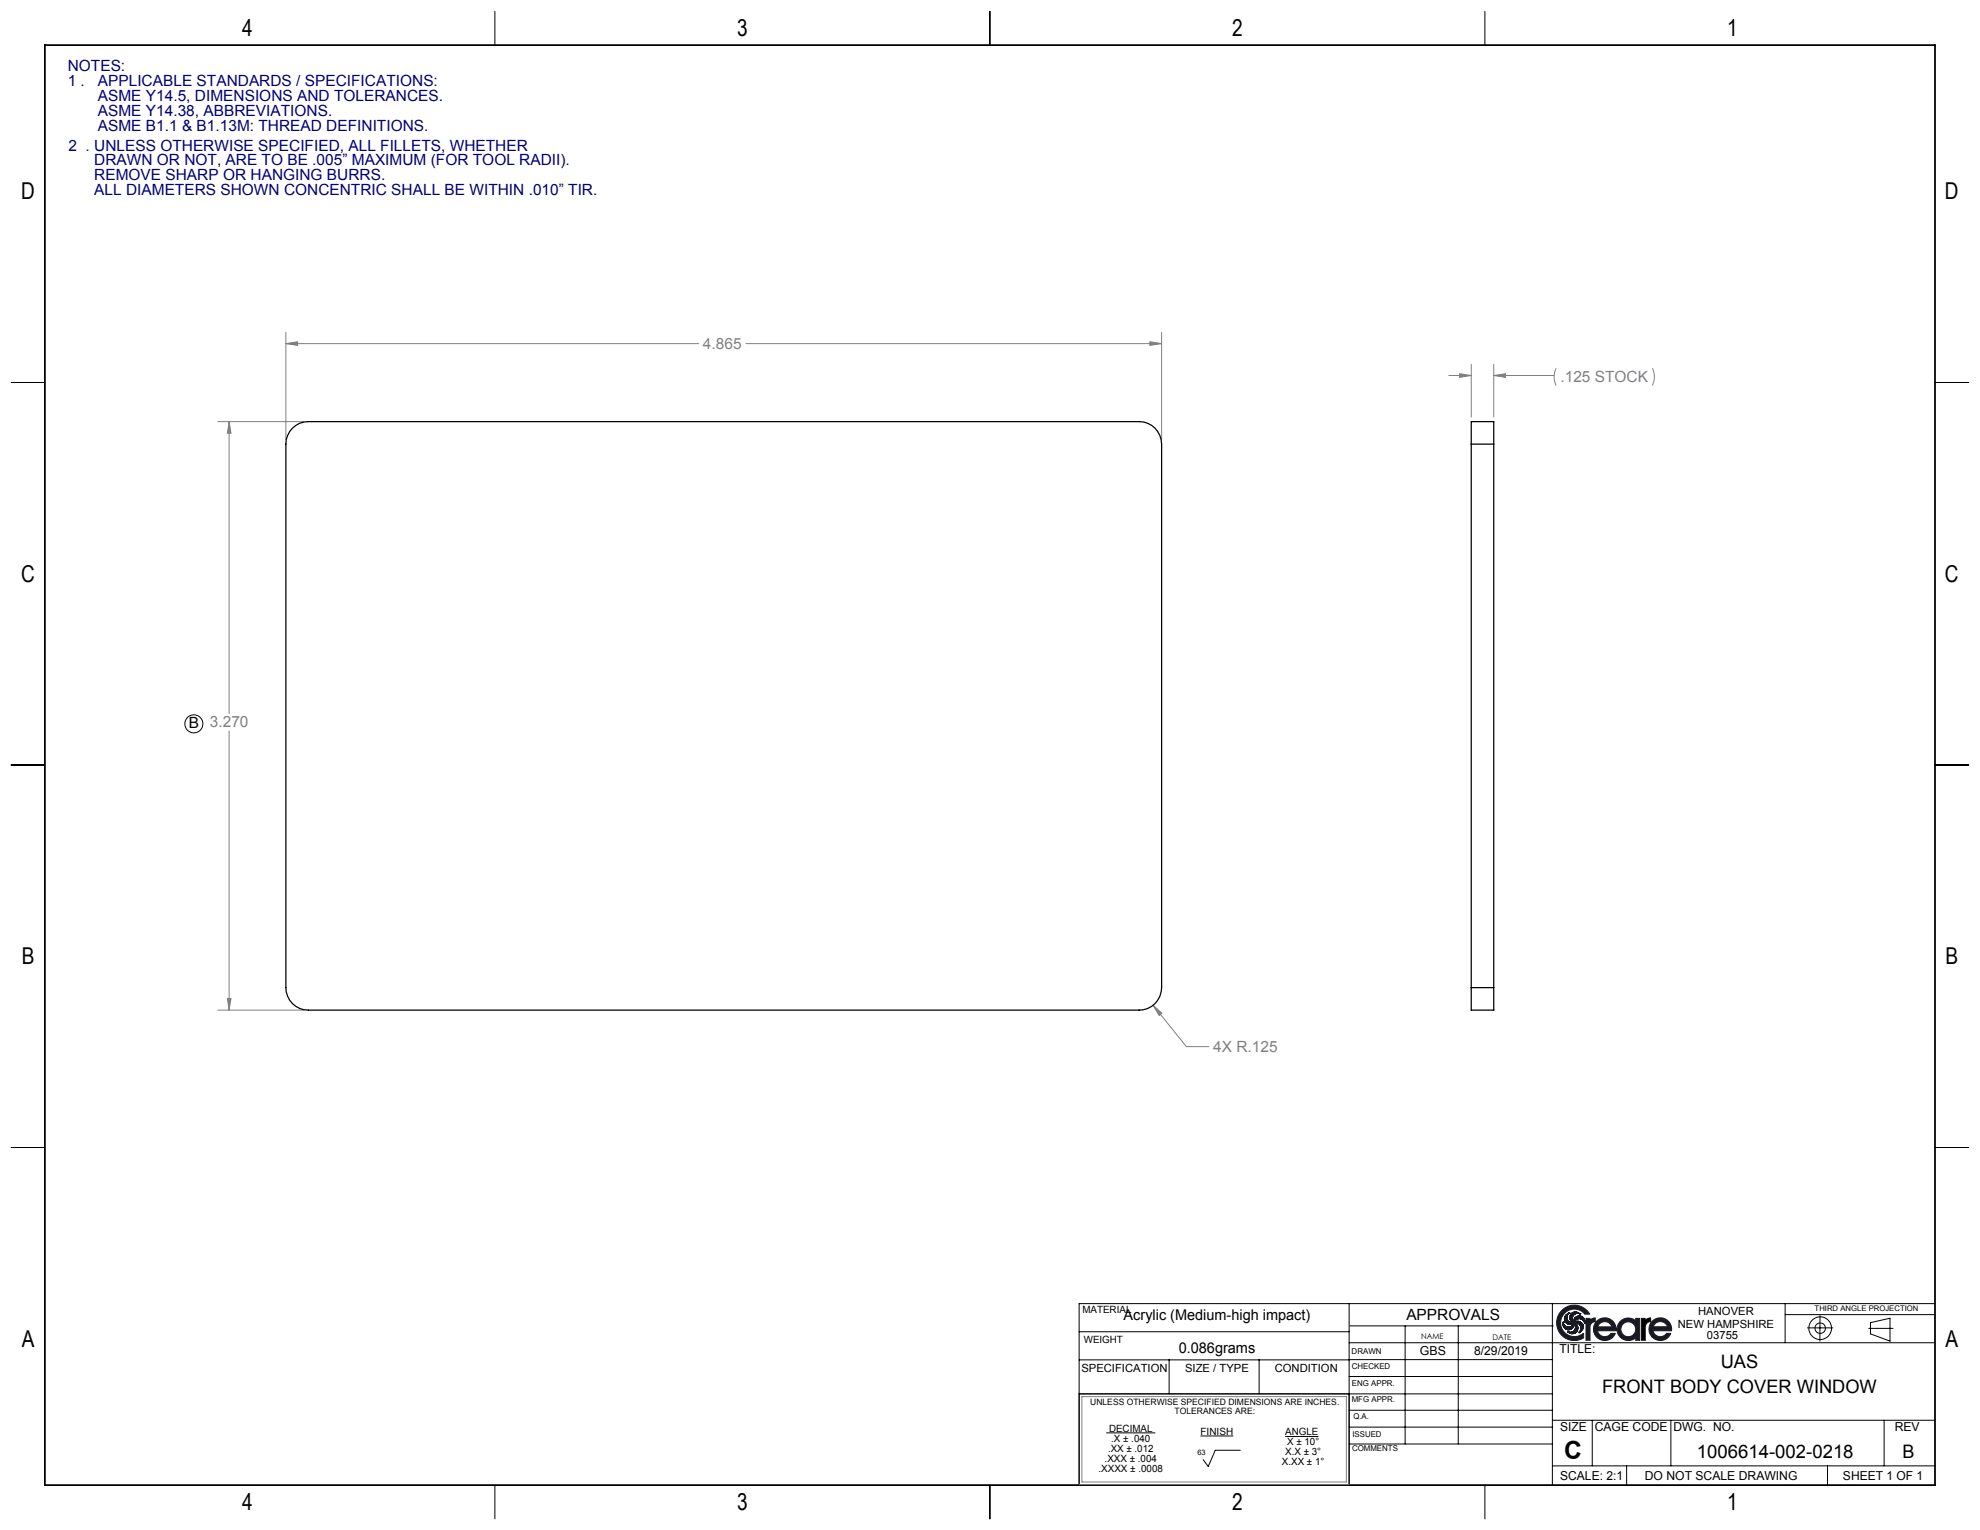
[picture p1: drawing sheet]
<svg xmlns="http://www.w3.org/2000/svg" width="559mm" height="432mm" viewBox="0 0 559 432" stroke-linecap="round" stroke-linejoin="round" font-family="sans-serif">
<g fill="none" stroke="#000" stroke-width=".28">
<path d="M139.7 3.2v9.5M279.4 3.2v9.5M419.1 3.2v9.5M3.1 107.9h9.6M546.1 107.9h9.5M3.1 215.9h9.6M546.1 215.9h9.5M3.1 323.8h9.6M546.1 323.8h9.5M304.6 375.8h76.2M380.8 367.9v51.2M380.8 379h165.3"/>
<path d="M381 374.2h57.4M396.6 374.2v33.3M411.6 374.2v33.3M438.1 367.9v51.2M503.8 367.9v11.1M503.8 371h42.1M510.1 374.8h7.2M513.6 371.3v7.2M527.4 374.9h6.8M527.9 373.3l5.5-1.3v6.5l-5.5-2.1zM546.1 367.9h-241.5v51.2M304.6 393.4h133.5"/>
<path d="M304.6 383.8h76.2M304.6 393.4h76.2v25.6h-76.2zM330 383.8v9.6M355.4 383.8v9.6M380.8 388.5h57.3M380.8 383.7h57.3M380.8 398h57.3M139.7 419.1v9.6M279.4 419.1v9.6M312.2 404.4h13.9M338.8 405.3h9.3M350 409.3h-7l-2 4.6-1.5-2"/>
<path d="M362.7 405.4h9.4M380.8 402.8h57.3M380.8 407.5h57.2M419.1 419.1v9.6M438.1 413.7h108M438.1 400.8h108M449.4 400.8v12.9M459.1 413.7v5.4M471.6 400.8v12.9M515.8 413.7v5.4M531.7 400.8v12.9"/>
<circle cx="513.7" cy="374.9" r="3.2"/>
<circle cx="513.7" cy="374.8" r="1.48"/>
</g>
<g fill="none" stroke="#191924" stroke-width=".28">
<path d="M441.1 373.2h.1M441.1 373.2l.1 1.1M441.1 373.2l.7 1.1 1.3 .2M441.1 374.1v.1M441.2 374.3l.1 .1M441.5 372.3v.1M441.7 371.5v.1M441.7 373h.1M442 371.2h-.1M442.2 372.1v.1M442.2 374.5h.1M442.3 371.2l-.1 1.1a1.5 1.5 0 0 0 1.7 1"/>
<path d="M442.4 372.6h.1M442.4 371.2h-.1M442.5 375.9h.1M442.5 375.9l1 .5M442.7 370.7h.1M442.7 370.6a1.72 1.72 0 0 0-1.2 1.9l.6 1 .8 .3M442.8 370.6l-.4 .6M442.8 370.6h.1M443 375.2l-.1 .1M443.1 372.1l.2 .7 .6 .5M443.1 373.2h.1M443.1 371.3v.1"/>
<path d="M443.3 376.3h.1M443.4 373.8h-.1M443.5 376h-.1M443.6 375.9h.1M443.8 371.8h.1M443.8 372.7v.1M443.9 375.8h.1M444 373.6l-1.3 .2M444 374.6h.1M444 373.6l-.4 .6-.7 .3M444 373.1h.1M444.1 371.2l-.1 .1"/>
<path d="M444.1 370.3h.1M444.1 373.1l.3-1.1 .9-.6h.8l.7 .4a1.59 1.59 0 0 1 .5 1.7M444.2 375.6h-.1M444.3 376.3h.1M444.3 373.1l.6-.7 .9-.3 .9 .4 .5 1M444.4 373.1h.1M444.4 373.1l1.1-.2 1 .6M444.5 373.8l-.2-.2-.4 1.1-.8 .5h-1l-.8-.8M444.5 373.3h.4a1.54 1.54 0 0 1 1.2 2.1M444.5 373.8v.1M444.5 373.3l.7 .8M444.5 373.9l.1 1a1.46 1.46 0 0 1-2 1h-.1"/>
<path d="M444.6 372.7h-.1M444.6 374.2h.1M444.6 374.7v.1M445 370.3h.1M445 373.9h.1M445.1 372.3h.1M445.2 374.1v.1M445.2 373.4h.1M445.2 374.2l.1 .9-.3 .7-.9 .6h-.7M445.6 376.1h.1M445.6 376v.1M445.6 376h.1"/>
<path d="M445.8 373h.1M445.8 370.7l-.1-.1a1.65 1.65 0 0 0-2.1 0l-.5 .8v.9M445.8 370.8h.1M445.8 370.7h-.9l-.8 .5-.4 .7 .1 .7 .2 .5M446.1 375.4l-.1 .1M446.1 374.3v.1M446.1 375.2l-.5 .8M446.1 371.4h.1M446.2 372.3h.1M446.4 373.3l.4 .8M446.5 371.6h.1M446.5 372.4l.1 .1"/>
<path d="M446.6 375.3l-.1 .1M446.8 374a1.85 1.85 0 0 1-.6 1.8l-.6 .3M446.8 374.8v.1M446.9 372.7h.1M446.9 371.9v.1M446.9 376.4v1.1M447.2 373.5h.1M447.2 372.6h.1M447.3 370.9h1.4M447.3 370.9a3.9 3.9 0 0 0-5.5-.5 3.9 3.9 0 0 0-.4 5.6 3.9 3.9 0 0 0 5.5 .3v.1M447.6 378.1h1.1M447.7 372.1l-.1 6"/>
<path d="M448.7 370.9a5 5 0 0 0-6.9-1.9 5 5 0 0 0-1.8 6.8 5 5 0 0 0 6.9 1.7M448.7 374.3v3.8M450.2 372v.9M450.2 372.9a1.82 1.82 0 0 0-1.5 1.4M450.2 372h-.6l-.8 .5-.1-.4h-1M450.9 374.5h3.9M450.9 374.5a2.06 2.06 0 0 1 2-1.5 2.06 2.06 0 0 1 1.9 1.5M454.7 376.3h1.1M454.7 376.3a2.11 2.11 0 0 1-2.1 .9 2.11 2.11 0 0 1-1.7-1.6h5.1a3.2 3.2 0 0 0-3.6-3.6 3.2 3.2 0 0 0-2.6 4.4 3.2 3.2 0 0 0 4.9 1.4l.7-.7 .4-.8M461.6 372.6a3.2 3.2 0 0 0-4.4 .4 3.2 3.2 0 0 0 0 4.4 3.2 3.2 0 0 0 4.4 .3v.4M461.8 372.1h.8M461.8 372.1l-.2 .5"/>
<path d="M462.6 372.1l.1 6.1-1.1-.1M463.2 378.1h1.1M463.3 372.1h.9M463.3 372.1l-.1 6M464.3 374.3v3.8M465.8 372v.9M465.8 372.9a1.89 1.89 0 0 0-1.5 1.4M465.8 372h-.6l-.8 .5-.2-.4M467.3 373.4a1.95 1.95 0 0 1 3.2 1h-4zM470.4 376.3h1M470.4 376.3a2.14 2.14 0 0 1-2.2 .9 2.14 2.14 0 0 1-1.7-1.6h5.2a3.2 3.2 0 0 0-3.8-3.5 3.2 3.2 0 0 0-2.2 4.6 3.2 3.2 0 0 0 5 .8l.7-.8v-.4"/>
<circle cx="459.5" cy="375.2" r="2.1"/>
</g>
<path d="M12.7 12.7h533.4v406.4h-533.4z" fill="none" stroke="#000" stroke-width=".5"/>
<path d="M305.3 394.2h74.7v24.1h-74.7zM304.6 419h76.2" fill="none" stroke="#808080" stroke-width=".28"/>
<path d="M463.3 372.1h1l.1 .4 .8-.5h.6v1l-.7 .2-.7 .8-.1 4.2h-1.1z" fill-rule="evenodd" fill="#000"/>
<g fill="#191924">
<path d="M440.9 369.6a5 5 0 0 0-.6 6.7 5 5 0 0 0 6.6 1.2v-1.2a3.9 3.9 0 0 1-5.5-.4 3.9 3.9 0 0 1 .4-5.5 3.9 3.9 0 0 1 5.5 .5h1.4a5 5 0 0 0-7.8-1.3zM447.6 372.1v6.1h1.1l.1-4.1 .6-.8 .8-.3v-1h-.6l-.8 .5-.1-.4zM442 371.1l-.5 1.2 .3 .9 1.1 .6 1.1-.2-.4 .6-1.2 .3-.9-.4-.4-.9v1l.4 .6 .8 .5h.6l1-.6 .4-1.1 .3 .6v.8l-.5 .6-.7 .4-.9-.1 .6 .4 .8 .1 1.1-.6 .3-.7v-.7l-.9-1 .2-.1 .9 .2 .6 .8v1.1l-.5 .7 .8-.5 .4-.8v-.8l-.3-.5-1-.6-1.2 .2 .6-.7 1.2-.2 .7 .4 .5 .9v-.9l-.4-.6-.7-.6h-.8l-1 .6-.3 1.1-.4-.6 .1-.7 .4-.7 .7-.4h.9l-.8-.4h-.6l-1.1 .6-.2 1.2 .2 .7 .6 .5-.9-.1-.8-.9v-.8l.6-.9z" fill-rule="evenodd"/>
<path d="M451.4 373.6l1-.5h1.1l1 .6 .4 .8h-4zM450.6 372.9a3.2 3.2 0 0 0 .5 4.9 3.2 3.2 0 0 0 4.7-1.5h-1.1l-.7 .7-1.4 .2-1.2-.5-.5-1.1h5.1a3.2 3.2 0 0 0-1.7-3.4 3.2 3.2 0 0 0-3.7 .7zM467 373.6l.9-.5h1.3l.8 .4 .5 .9h-4zM466.3 372.8a3.2 3.2 0 0 0 .4 4.9 3.2 3.2 0 0 0 4.8-1.4h-1.2l-.7 .7-1.4 .2-1-.4-.7-1.2h5.2a3.1 3.1 0 0 0-1.7-3.4 3.1 3.1 0 0 0-3.7 .6zM457.5 375.1a2.09 2.09 0 0 1 4.1 0 2.09 2.09 0 0 1-4.1 0zM457.2 373a3.2 3.2 0 0 0 .1 4.4 3.2 3.2 0 0 0 4.3 .2l.1 .6h1v-6.1h-1l-.2 .5a3.2 3.2 0 0 0-4.3 .4z" fill-rule="evenodd"/>
</g>
<circle cx="54.7" cy="204.3" r="2.53" fill="none" stroke="#000" stroke-width=".28"/>
<g fill="none" stroke="#808080" stroke-width=".28">
<path d="M80.7 97l3.3-.6v1.1zM80.7 93.8v30.3M80.7 97h116.5M210.5 97h117.3M324.5 96.4l3.3 .6-3.3 .5zM327.8 93.8v30.3M61.5 119h24.3M64.7 119l.5 3.3h-1zM64.7 119v82.4M408.9 106h6.3M411.9 105.5l3.3 .5-3.3 .5zM415.2 102.8v14.9"/>
<path d="M421.6 106l3.3-.5v1zM421.6 102.8v14.9M421.6 106h17M439.2 103.9l-.6 2.3 .1 1 .5 1.6M466.3 103.9l.6 2.3-.1 1.3-.5 1.3M64.7 206.3v78.8M61.5 285.1h24.3M64.2 281.8h1l-.5 3.3zM325.4 283.7l2.5 2.3-.8 .6zM325.4 283.7l9.4 11.7h6.4"/>
</g>
<path d="M80.7 97l3.3-.6v1.1zM324.5 96.4l3.3 .6-3.3 .5zM64.7 119l.5 3.3h-1zM64.2 281.8h1l-.5 3.3zM325.4 283.7l1.7 2.9 .8-.6zM411.9 105.5l3.3 .5-3.3 .5zM421.6 106l3.3-.5v1z" fill="#808080"/>
<path d="M82.5 120.8a6.1 6.1 0 0 1 4.5-1.8h234.5a6.3 6.3 0 0 1 6.3 6.3v153.4a6.3 6.3 0 0 1-6.3 6.4h-234.5a6.3 6.3 0 0 1-6.3-6.4v-153.4a6.5 6.5 0 0 1 1.8-4.5zM415.2 125.3v-6.3h6.4v6.3M415.2 125.3h6.4M415.2 125.3v153.4M421.6 125.3v153.4M415.2 278.7v6.4h6.4v-6.4M415.2 278.7h6.4" fill="none" stroke="#000" stroke-width=".35"/>
<text font-size="7.1" x="441.4" y="411.7">C</text>
<g font-size="6.6">
<text x="68.3" y="10.1">4</text>
<text x="208.1" y="10.1">3</text>
<text x="347.8" y="10.1">2</text>
<text x="487.5" y="10.1">1</text>
<text x="6" y="56.2">D</text>
<text x="548.9" y="56.2">D</text>
<text x="6" y="164.1">C</text>
<text x="548.9" y="164.1">C</text>
<text x="6.1" y="272.1">B</text>
<text x="549.1" y="272.1">B</text>
<text x="6.1" y="380">A</text>
<text x="549.1" y="380">A</text>
<text x="68.3" y="426.1">4</text>
<text x="208.1" y="426.1">3</text>
<text x="347.8" y="426.1">2</text>
<text x="487.5" y="426.1">1</text>
</g>
<g font-size="5.2">
<text x="485.6" y="386.1">UAS</text>
<text x="452.2" y="393.3">FRONT BODY COVER WINDOW</text>
<text x="478.9" y="411.4">1006614-002-0218</text>
<text x="537" y="411.4">B</text>
</g>
<g font-size="4.4" fill="#000080">
<text x="19.1" y="20.2">NOTES:</text>
<text x="19.1" y="24.3">1 .</text>
<text x="27.6" y="28.5">ASME Y14.5, DIMENSIONS AND TOLERANCES.</text>
<text x="27.6" y="24.3">APPLICABLE STANDARDS / SPECIFICATIONS:</text>
<text x="27.6" y="32.7">ASME Y14.38, ABBREVIATIONS.</text>
<text x="27.6" y="36.9">ASME B1.1 &amp; B1.13M: THREAD DEFINITIONS.</text>
<text x="19.3" y="42.5">2 . UNLESS OTHERWISE SPECIFIED, ALL FILLETS, WHETHER</text>
<text x="26.6" y="46.7">DRAWN OR NOT, ARE TO BE .005” MAXIMUM (FOR TOOL RADII).</text>
<text x="26.6" y="50.9">REMOVE SHARP OR HANGING BURRS.</text>
<text x="26.6" y="55">ALL DIAMETERS SHOWN CONCENTRIC SHALL BE WITHIN .010” TIR.</text>
</g>
<g font-size="4.4" fill="#808080">
<text x="198.4" y="98.4">4.865</text>
<text x="440.4" y="107.8">.125 STOCK</text>
<text x="59.2" y="205.3">3.270</text>
<text x="342.4" y="296.8">4X R.125</text>
</g>
<g font-size="4.4">
<text x="53.3" y="205.4">B</text>
<text x="396.9" y="372.6">APPROVALS</text>
</g>
<g font-size="4.2">
<text x="317.1" y="372.6">Acrylic (Medium-high impact)</text>
<text x="332.7" y="382">0.086grams</text>
</g>
<g font-size="3.5">
<text x="400.7" y="382.5">GBS</text>
<text x="416" y="382.5">8/29/2019</text>
<text x="440.1" y="381.7">TITLE:</text>
<text x="440.3" y="404">SIZE</text>
<text x="450.1" y="404">CAGE CODE</text>
<text x="472.3" y="404">DWG. NO.</text>
<text x="534.7" y="404">REV</text>
<text x="440.3" y="417.6">SCALE: 2:1</text>
<text x="464.2" y="417.6">DO NOT SCALE DRAWING</text>
<text x="520.1" y="417.5">SHEET 1 OF 1</text>
</g>
<g font-size="3.2">
<text x="479.3" y="371.1">HANOVER</text>
<text x="473.5" y="374.8">NEW HAMPSHIRE</text>
<text x="481.7" y="378">03755</text>
<text x="305.2" y="387.2">SPECIFICATION</text>
<text x="334.5" y="387.2">SIZE / TYPE</text>
<text x="359.8" y="387.2">CONDITION</text>
</g>
<g font-size="2.8">
<text x="305.5" y="370.7">MATERIAL</text>
<text x="305.9" y="379">WEIGHT</text>
<text x="313" y="404.1">DECIMAL</text>
<text x="313.6" y="406.9">.X ± .040</text>
<text x="338.8" y="404.9">FINISH</text>
<text x="362.7" y="405.1">ANGLE</text>
<text x="363.3" y="407.9">X ± 10°</text>
<text x="311.7" y="412.5">.XXX ± .004</text>
<text x="312.7" y="409.7">.XX ± .012</text>
<text x="361.8" y="413.6">X.XX ± 1°</text>
<text x="362.7" y="410.7">X.X ± 3°</text>
<text x="310" y="415.4">.XXXX ± .0008</text>
</g>
<g font-size="2.5">
<text x="307.7" y="396.5">UNLESS OTHERWISE SPECIFIED DIMENSIONS ARE INCHES.</text>
<text x="331.5" y="399">TOLERANCES ARE:</text>
</g>
<g font-size="2.3">
<text x="381.5" y="382">DRAWN</text>
<text x="381.5" y="386.3">CHECKED</text>
<text x="381.5" y="395.7">MFG APPR.</text>
<text x="381.6" y="391.1">ENG APPR.</text>
<text x="381.9" y="400.5">Q.A.</text>
<text x="381.7" y="405.4">ISSUED</text>
<text x="381.6" y="409.5">COMMENTS</text>
</g>
<g font-size="2.2">
<text x="512.1" y="370.1">THIRD ANGLE PROJECTION</text>
<text x="401.1" y="377.9">NAME</text>
<text x="421.2" y="378.2">DATE</text>
</g>
<text font-size="2.1" x="338" y="410.6">63</text>
</svg>
